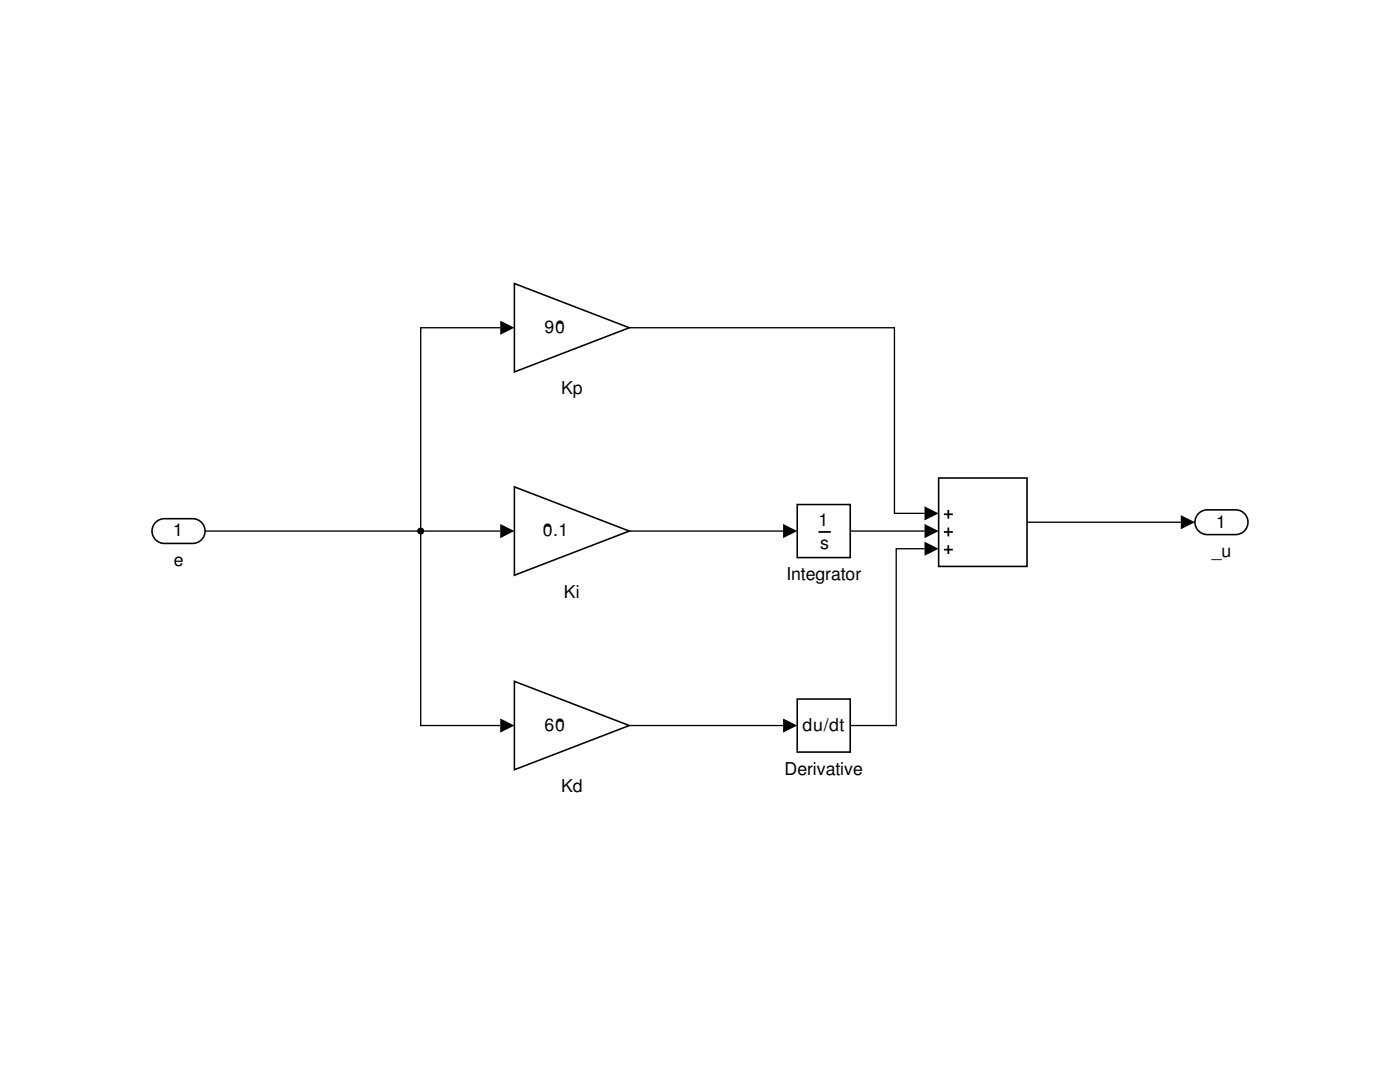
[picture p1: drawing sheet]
<svg xmlns="http://www.w3.org/2000/svg" width="279mm" height="216mm" viewBox="0 0 279 216" stroke-linecap="round" stroke-linejoin="round" font-family="sans-serif">
<path d="M188.6 102.6h1.4M188.6 106.1h1.4M188.6 109.7h1.4M189.3 101.9v1.4M189.3 105.4v1.4M189.3 109v1.4" fill="none" stroke="#000" stroke-width=".35"/>
<path d="M187.3 95.4h17.7v17.6h-17.7z" fill="none" stroke="#000" stroke-width=".31"/>
<path d="M159.1 100.7h10.6v10.6h-10.6z" fill-rule="evenodd" fill="#fff"/>
<path d="M163.5 106.1h2.1" fill="none" stroke="#000" stroke-width=".35"/>
<path d="M159.1 100.7h10.6v10.6h-10.6z" fill="none" stroke="#000" stroke-width=".31"/>
<path d="M102.7 97.1l22.9 8.9-22.9 8.8z" fill="#fff"/>
<path d="M102.7 97.1l22.9 8.9-22.9 8.8z" fill="none" stroke="#000" stroke-width=".31"/>
<path d="M102.7 56.6l22.9 8.8-22.9 8.8z" fill="#fff"/>
<path d="M102.7 56.6l22.9 8.8-22.9 8.8z" fill="none" stroke="#000" stroke-width=".31"/>
<path d="M159.1 139.5h10.6v10.6h-10.6z" fill-rule="evenodd" fill="#fff"/>
<path d="M159.1 139.5h10.6v10.6h-10.6z" fill="none" stroke="#000" stroke-width=".31"/>
<path d="M102.7 136l22.9 8.8-22.9 8.8z" fill="#fff"/>
<path d="M102.7 136l22.9 8.8-22.9 8.8z" fill="none" stroke="#000" stroke-width=".31"/>
<path d="M31.3 104l.9-.4 .6-.1h5.7a2.47 2.47 0 0 1 2.4 2.5 2.47 2.47 0 0 1-2.4 2.4h-5.7a2.47 2.47 0 0 1-2.3-1.6 2.47 2.47 0 0 1 .8-2.8z" fill="#fff"/>
<path d="M30.9 104.4a2.46 2.46 0 0 1 1.9-.9h5.7a2.47 2.47 0 0 1 2.4 2.5 2.47 2.47 0 0 1-2.4 2.4h-5.7a2.47 2.47 0 0 1-2.2-1.4 2.47 2.47 0 0 1 .3-2.6z" fill="none" stroke="#000" stroke-width=".31"/>
<path d="M239 102.7a2.46 2.46 0 0 1 1.9-1h5.7a2.47 2.47 0 0 1 2.5 2.5 2.47 2.47 0 0 1-2.5 2.5h-5.7a2.47 2.47 0 0 1-2.2-1.4 2.47 2.47 0 0 1 .3-2.6z" fill="#fff"/>
<path d="M239 102.7a2.46 2.46 0 0 1 1.9-1h5.7a2.47 2.47 0 0 1 2.5 2.5 2.47 2.47 0 0 1-2.5 2.5h-5.7a2.47 2.47 0 0 1-2.2-1.4 2.47 2.47 0 0 1 .3-2.6z" fill="none" stroke="#000" stroke-width=".31"/>
<path d="M99.8 64l2.9 1.4-2.9 1.4zM99.8 104.6l2.9 1.4-2.9 1.4zM156.3 104.6l2.8 1.4-2.8 1.4zM184.5 104.6l2.8 1.4-2.8 1.4zM184.5 101l2.8 1.4-2.8 1.5zM184.5 108.1l2.8 1.4-2.8 1.4zM235.7 102.8l2.8 1.4-2.8 1.4zM99.8 143.4l2.9 1.4-2.9 1.4zM156.3 143.4l2.8 1.4-2.8 1.4z" fill="#000"/>
<path d="M99.8 65.4h-15.8v79.4h15.8M125.6 65.4h52.9v37h6M40.9 106h58.9M125.6 106h30.7M169.7 106h14.8M184.5 109.5h-5.6v35.3h-9.2M205 104.2h30.7M125.6 144.8h30.7" fill="none" stroke="#000" stroke-width=".26"/>
<circle cx="84" cy="106" r=".71" fill="#000"/>
<g font-size="3.5">
<text x="108.7" y="66.5">90</text>
<text x="112" y="78.7">Kp</text>
<text x="34.6" y="107">1</text>
<text x="108.3" y="107">0.1</text>
<text x="163.3" y="104.9">1</text>
<text x="242.7" y="105.3">1</text>
<text x="34.7" y="112.9">e</text>
<text x="163.7" y="109.5">s</text>
<text x="241.8" y="111.2">_u</text>
<text x="112.5" y="119.3">Ki</text>
<text x="156.9" y="115.8">Integrator</text>
<text x="108.7" y="145.8">60</text>
<text x="160.2" y="145.8">du/dt</text>
<text x="156.6" y="154.6">Derivative</text>
<text x="112" y="158.1">Kd</text>
</g>
</svg>
